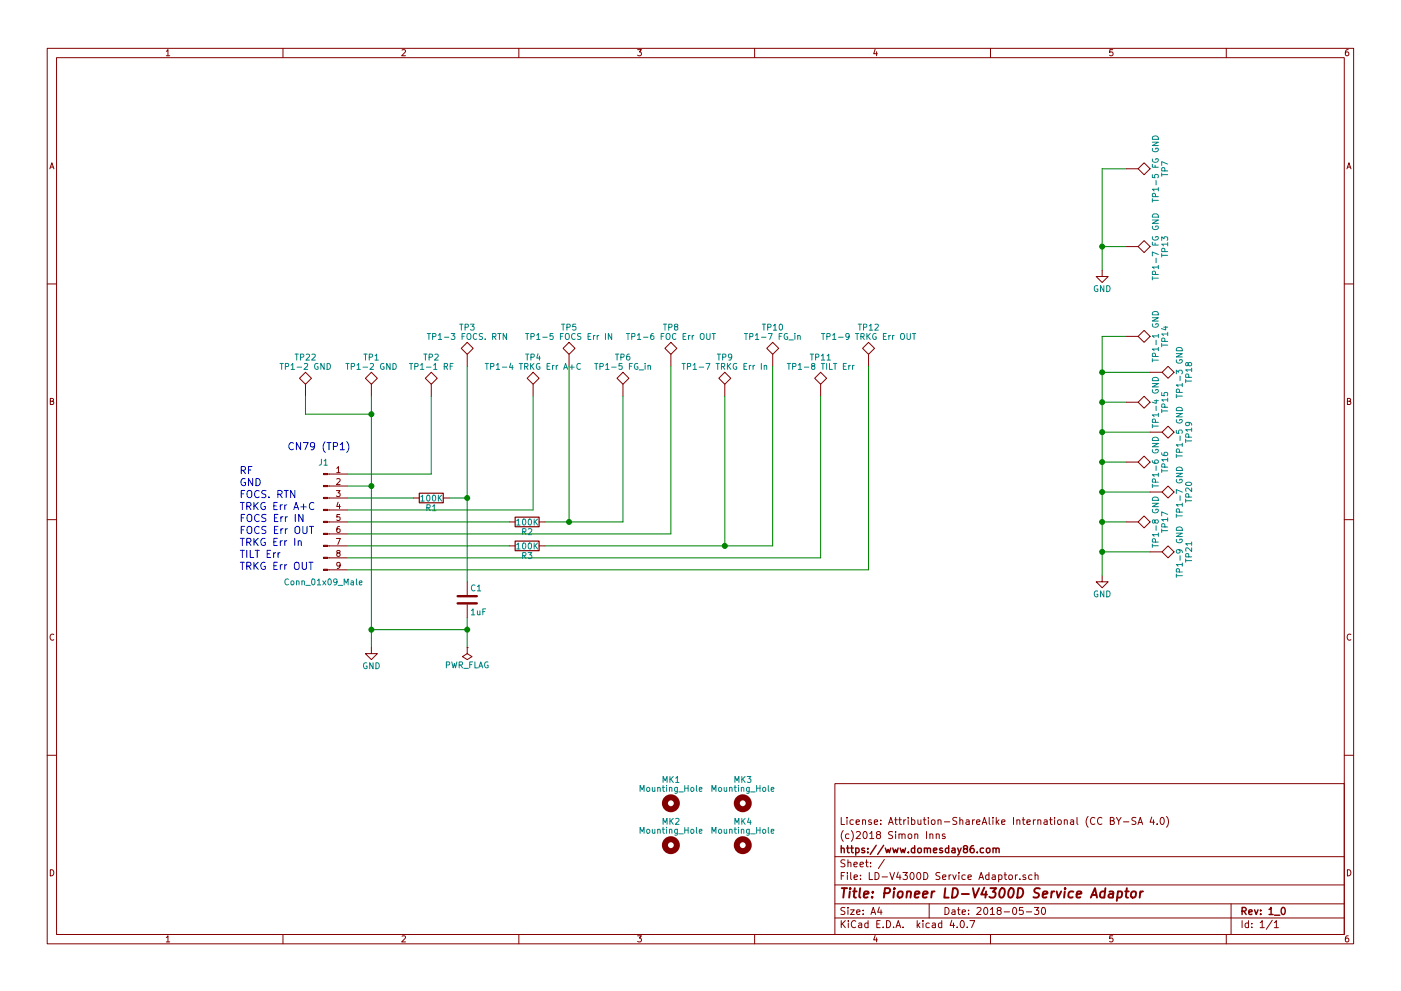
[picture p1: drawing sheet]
EESchema Schematic File Version 2
LIBS:power
LIBS:device
LIBS:switches
LIBS:relays
LIBS:motors
LIBS:transistors
LIBS:conn
LIBS:linear
LIBS:regul
LIBS:74xx
LIBS:cmos4000
LIBS:adc-dac
LIBS:memory
LIBS:xilinx
LIBS:microcontrollers
LIBS:dsp
LIBS:microchip
LIBS:analog_switches
LIBS:motorola
LIBS:texas
LIBS:intel
LIBS:audio
LIBS:interface
LIBS:digital-audio
LIBS:philips
LIBS:display
LIBS:cypress
LIBS:siliconi
LIBS:opto
LIBS:atmel
LIBS:contrib
LIBS:valves
LIBS:74xgxx
LIBS:ac-dc
LIBS:actel
LIBS:allegro
LIBS:Altera
LIBS:analog_devices
LIBS:battery_management
LIBS:bbd
LIBS:bosch
LIBS:brooktre
LIBS:cmos_ieee
LIBS:dc-dc
LIBS:diode
LIBS:elec-unifil
LIBS:ESD_Protection
LIBS:ftdi
LIBS:gennum
LIBS:graphic
LIBS:graphic_symbols
LIBS:hc11
LIBS:infineon
LIBS:intersil
LIBS:ir
LIBS:Lattice
LIBS:leds
LIBS:LEM
LIBS:logic_programmable
LIBS:logo
LIBS:maxim
LIBS:mechanical
LIBS:microchip_dspic33dsc
LIBS:microchip_pic10mcu
LIBS:microchip_pic12mcu
LIBS:microchip_pic16mcu
LIBS:microchip_pic18mcu
LIBS:microchip_pic24mcu
LIBS:microchip_pic32mcu
LIBS:modules
LIBS:motor_drivers
LIBS:msp430
LIBS:nordicsemi
LIBS:nxp
LIBS:nxp_armmcu
LIBS:onsemi
LIBS:Oscillators
LIBS:Power_Management
LIBS:powerint
LIBS:pspice
LIBS:references
LIBS:rfcom
LIBS:RFSolutions
LIBS:sensors
LIBS:silabs
LIBS:stm8
LIBS:stm32
LIBS:supertex
LIBS:transf
LIBS:triac_thyristor
LIBS:ttl_ieee
LIBS:video
LIBS:wiznet
LIBS:Worldsemi
LIBS:Xicor
LIBS:zetex
LIBS:Zilog
LIBS:LD-V4300D Service Adaptor-cache
EELAYER 25 0
EELAYER END
$Descr A4 11693 8268
encoding utf-8
Sheet 1 1
Title "Pioneer LD-V4300D Service Adaptor"
Date "2018-05-30"
Rev "1_0"
Comp "https://www.domesday86.com"
Comment1 "(c)2018 Simon Inns"
Comment2 "License: Attribution-ShareAlike International (CC BY-SA 4.0)"
Comment3 ""
Comment4 ""
$EndDescr
$Comp
L Conn_01x09_Male J1
U 1 1
P 2700 4350
F 0 "J1" H 2700 4850 50  0000 C CNN
F 1 "Conn_01x09_Male" H 2700 3850 50  0000 C CNN
F 2 "Connectors_JST:JST_EH_B09B-EH-A_09x2.50mm_Straight" H 2700 4350 50  0001 C CNN
F 3 "" H 2700 4350 50  0001 C CNN
	1    2700 4350
	1    0    0    -1  
$EndComp
Text Notes 2000 3950 0    60   ~ 0
RF
Text Notes 2000 4050 0    60   ~ 0
GND
Text Notes 2000 4150 0    60   ~ 0
FOCS. RTN
Text Notes 2000 4250 0    60   ~ 0
TRKG Err A+C
Text Notes 2000 4350 0    60   ~ 0
FOCS Err IN
Text Notes 2000 4450 0    60   ~ 0
FOCS Err OUT
Text Notes 2000 4550 0    60   ~ 0
TRKG Err In
Text Notes 2000 4650 0    60   ~ 0
TILT Err
Text Notes 2000 4750 0    60   ~ 0
TRKG Err OUT
Text Notes 2400 3750 0    60   ~ 0
CN79 (TP1)
$Comp
L TEST TP12
U 1 1
P 7250 3050
F 0 "TP12" H 7250 3350 50  0000 C BNN
F 1 "TP1-9 TRKG Err OUT" H 7250 3300 50  0000 C CNN
F 2 "Connectors_TestPoints:Test_Point_Bridge_Pitch2.54mm_Drill1.0mm" H 7250 3050 50  0001 C CNN
F 3 "" H 7250 3050 50  0001 C CNN
	1    7250 3050
	1    0    0    -1  
$EndComp
$Comp
L TEST TP1
U 1 1
P 3100 3300
F 0 "TP1" H 3100 3600 50  0000 C BNN
F 1 "TP1-2 GND" H 3100 3550 50  0000 C CNN
F 2 "Connectors_TestPoints:Test_Point_Bridge_Pitch2.54mm_Drill1.0mm" H 3100 3300 50  0001 C CNN
F 3 "" H 3100 3300 50  0001 C CNN
	1    3100 3300
	1    0    0    -1  
$EndComp
Wire Wire Line
	2900 4050 3100 4050
Wire Wire Line
	3100 3300 3100 5400
Wire Wire Line
	2900 4750 7250 4750
Wire Wire Line
	7250 4750 7250 3050
$Comp
L R R1
U 1 1
P 3600 4150
F 0 "R1" V 3680 4150 50  0000 C CNN
F 1 "100K" V 3600 4150 50  0000 C CNN
F 2 "Resistors_SMD:R_0805_HandSoldering" V 3530 4150 50  0001 C CNN
F 3 "" H 3600 4150 50  0001 C CNN
	1    3600 4150
	0    1    1    0   
$EndComp
$Comp
L C C1
U 1 1
P 3900 5000
F 0 "C1" H 3925 5100 50  0000 L CNN
F 1 "1uF" H 3925 4900 50  0000 L CNN
F 2 "Capacitors_SMD:C_0805_HandSoldering" H 3938 4850 50  0001 C CNN
F 3 "" H 3900 5000 50  0001 C CNN
	1    3900 5000
	1    0    0    -1  
$EndComp
Connection ~ 3100 4050
Wire Wire Line
	2900 4150 3450 4150
Wire Wire Line
	3750 4150 3900 4150
Wire Wire Line
	3900 3050 3900 4850
$Comp
L TEST TP3
U 1 1
P 3900 3050
F 0 "TP3" H 3900 3350 50  0000 C BNN
F 1 "TP1-3 FOCS. RTN" H 3900 3300 50  0000 C CNN
F 2 "Connectors_TestPoints:Test_Point_Bridge_Pitch2.54mm_Drill1.0mm" H 3900 3050 50  0001 C CNN
F 3 "" H 3900 3050 50  0001 C CNN
	1    3900 3050
	1    0    0    -1  
$EndComp
Connection ~ 3900 4150
$Comp
L TEST TP4
U 1 1
P 4450 3300
F 0 "TP4" H 4450 3600 50  0000 C BNN
F 1 "TP1-4 TRKG Err A+C" H 4450 3550 50  0000 C CNN
F 2 "Connectors_TestPoints:Test_Point_Bridge_Pitch2.54mm_Drill1.0mm" H 4450 3300 50  0001 C CNN
F 3 "" H 4450 3300 50  0001 C CNN
	1    4450 3300
	1    0    0    -1  
$EndComp
Wire Wire Line
	2900 4250 4450 4250
Wire Wire Line
	4450 4250 4450 3300
$Comp
L TEST TP11
U 1 1
P 6850 3300
F 0 "TP11" H 6850 3600 50  0000 C BNN
F 1 "TP1-8 TILT Err" H 6850 3550 50  0000 C CNN
F 2 "Connectors_TestPoints:Test_Point_Bridge_Pitch2.54mm_Drill1.0mm" H 6850 3300 50  0001 C CNN
F 3 "" H 6850 3300 50  0001 C CNN
	1    6850 3300
	1    0    0    -1  
$EndComp
Wire Wire Line
	2900 4650 6850 4650
Wire Wire Line
	6850 4650 6850 3300
$Comp
L TEST TP2
U 1 1
P 3600 3300
F 0 "TP2" H 3600 3600 50  0000 C BNN
F 1 "TP1-1 RF" H 3600 3550 50  0000 C CNN
F 2 "Connectors_TestPoints:Test_Point_Bridge_Pitch2.54mm_Drill1.0mm" H 3600 3300 50  0001 C CNN
F 3 "" H 3600 3300 50  0001 C CNN
	1    3600 3300
	1    0    0    -1  
$EndComp
Wire Wire Line
	2900 3950 3600 3950
Wire Wire Line
	3600 3950 3600 3300
$Comp
L R R2
U 1 1
P 4400 4350
F 0 "R2" V 4480 4350 50  0000 C CNN
F 1 "100K" V 4400 4350 50  0000 C CNN
F 2 "Resistors_SMD:R_0805_HandSoldering" V 4330 4350 50  0001 C CNN
F 3 "" H 4400 4350 50  0001 C CNN
	1    4400 4350
	0    1    1    0   
$EndComp
Wire Wire Line
	2900 4350 4250 4350
$Comp
L TEST TP5
U 1 1
P 4750 3050
F 0 "TP5" H 4750 3350 50  0000 C BNN
F 1 "TP1-5 FOCS Err IN" H 4750 3300 50  0000 C CNN
F 2 "Connectors_TestPoints:Test_Point_Bridge_Pitch2.54mm_Drill1.0mm" H 4750 3050 50  0001 C CNN
F 3 "" H 4750 3050 50  0001 C CNN
	1    4750 3050
	1    0    0    -1  
$EndComp
Wire Wire Line
	4750 3050 4750 4350
Wire Wire Line
	4550 4350 5200 4350
$Comp
L TEST TP6
U 1 1
P 5200 3300
F 0 "TP6" H 5200 3600 50  0000 C BNN
F 1 "TP1-5 FG_in" H 5200 3550 50  0000 C CNN
F 2 "Connectors_TestPoints:Test_Point_Bridge_Pitch2.54mm_Drill1.0mm" H 5200 3300 50  0001 C CNN
F 3 "" H 5200 3300 50  0001 C CNN
	1    5200 3300
	1    0    0    -1  
$EndComp
Wire Wire Line
	5200 4350 5200 3300
Connection ~ 4750 4350
Wire Wire Line
	3100 5250 3900 5250
$Comp
L TEST TP8
U 1 1
P 5600 3050
F 0 "TP8" H 5600 3350 50  0000 C BNN
F 1 "TP1-6 FOC Err OUT" H 5600 3300 50  0000 C CNN
F 2 "Connectors_TestPoints:Test_Point_Bridge_Pitch2.54mm_Drill1.0mm" H 5600 3050 50  0001 C CNN
F 3 "" H 5600 3050 50  0001 C CNN
	1    5600 3050
	1    0    0    -1  
$EndComp
Wire Wire Line
	2900 4450 5600 4450
Wire Wire Line
	5600 4450 5600 3050
$Comp
L R R3
U 1 1
P 4400 4550
F 0 "R3" V 4480 4550 50  0000 C CNN
F 1 "100K" V 4400 4550 50  0000 C CNN
F 2 "Resistors_SMD:R_0805_HandSoldering" V 4330 4550 50  0001 C CNN
F 3 "" H 4400 4550 50  0001 C CNN
	1    4400 4550
	0    1    1    0   
$EndComp
$Comp
L TEST TP9
U 1 1
P 6050 3300
F 0 "TP9" H 6050 3600 50  0000 C BNN
F 1 "TP1-7 TRKG Err In" H 6050 3550 50  0000 C CNN
F 2 "Connectors_TestPoints:Test_Point_Bridge_Pitch2.54mm_Drill1.0mm" H 6050 3300 50  0001 C CNN
F 3 "" H 6050 3300 50  0001 C CNN
	1    6050 3300
	1    0    0    -1  
$EndComp
Wire Wire Line
	2900 4550 4250 4550
Wire Wire Line
	4550 4550 6450 4550
Wire Wire Line
	6050 4550 6050 3300
$Comp
L TEST TP10
U 1 1
P 6450 3050
F 0 "TP10" H 6450 3350 50  0000 C BNN
F 1 "TP1-7 FG_in" H 6450 3300 50  0000 C CNN
F 2 "Connectors_TestPoints:Test_Point_Bridge_Pitch2.54mm_Drill1.0mm" H 6450 3050 50  0001 C CNN
F 3 "" H 6450 3050 50  0001 C CNN
	1    6450 3050
	1    0    0    -1  
$EndComp
Wire Wire Line
	6450 4550 6450 3050
Connection ~ 6050 4550
Wire Wire Line
	3900 5150 3900 5400
$Comp
L GND #PWR01
U 1 1
P 3100 5400
F 0 "#PWR01" H 3100 5150 50  0001 C CNN
F 1 "GND" H 3100 5250 50  0000 C CNN
F 2 "" H 3100 5400 50  0001 C CNN
F 3 "" H 3100 5400 50  0001 C CNN
	1    3100 5400
	1    0    0    -1  
$EndComp
Connection ~ 3100 5250
$Comp
L TEST TP14
U 1 1
P 9400 2800
F 0 "TP14" H 9400 3100 50  0000 C BNN
F 1 "TP1-1 GND" H 9400 3050 50  0000 C CNN
F 2 "Connectors_TestPoints:Test_Point_Bridge_Pitch2.54mm_Drill1.0mm" H 9400 2800 50  0001 C CNN
F 3 "" H 9400 2800 50  0001 C CNN
	1    9400 2800
	0    1    1    0   
$EndComp
$Comp
L TEST TP18
U 1 1
P 9600 3100
F 0 "TP18" H 9600 3400 50  0000 C BNN
F 1 "TP1-3 GND" H 9600 3350 50  0000 C CNN
F 2 "Connectors_TestPoints:Test_Point_Bridge_Pitch2.54mm_Drill1.0mm" H 9600 3100 50  0001 C CNN
F 3 "" H 9600 3100 50  0001 C CNN
	1    9600 3100
	0    1    1    0   
$EndComp
$Comp
L TEST TP15
U 1 1
P 9400 3350
F 0 "TP15" H 9400 3650 50  0000 C BNN
F 1 "TP1-4 GND" H 9400 3600 50  0000 C CNN
F 2 "Connectors_TestPoints:Test_Point_Bridge_Pitch2.54mm_Drill1.0mm" H 9400 3350 50  0001 C CNN
F 3 "" H 9400 3350 50  0001 C CNN
	1    9400 3350
	0    1    1    0   
$EndComp
$Comp
L TEST TP19
U 1 1
P 9600 3600
F 0 "TP19" H 9600 3900 50  0000 C BNN
F 1 "TP1-5 GND" H 9600 3850 50  0000 C CNN
F 2 "Connectors_TestPoints:Test_Point_Bridge_Pitch2.54mm_Drill1.0mm" H 9600 3600 50  0001 C CNN
F 3 "" H 9600 3600 50  0001 C CNN
	1    9600 3600
	0    1    1    0   
$EndComp
$Comp
L TEST TP16
U 1 1
P 9400 3850
F 0 "TP16" H 9400 4150 50  0000 C BNN
F 1 "TP1-6 GND" H 9400 4100 50  0000 C CNN
F 2 "Connectors_TestPoints:Test_Point_Bridge_Pitch2.54mm_Drill1.0mm" H 9400 3850 50  0001 C CNN
F 3 "" H 9400 3850 50  0001 C CNN
	1    9400 3850
	0    1    1    0   
$EndComp
$Comp
L TEST TP20
U 1 1
P 9600 4100
F 0 "TP20" H 9600 4400 50  0000 C BNN
F 1 "TP1-7 GND" H 9600 4350 50  0000 C CNN
F 2 "Connectors_TestPoints:Test_Point_Bridge_Pitch2.54mm_Drill1.0mm" H 9600 4100 50  0001 C CNN
F 3 "" H 9600 4100 50  0001 C CNN
	1    9600 4100
	0    1    1    0   
$EndComp
$Comp
L TEST TP17
U 1 1
P 9400 4350
F 0 "TP17" H 9400 4650 50  0000 C BNN
F 1 "TP1-8 GND" H 9400 4600 50  0000 C CNN
F 2 "Connectors_TestPoints:Test_Point_Bridge_Pitch2.54mm_Drill1.0mm" H 9400 4350 50  0001 C CNN
F 3 "" H 9400 4350 50  0001 C CNN
	1    9400 4350
	0    1    1    0   
$EndComp
$Comp
L TEST TP21
U 1 1
P 9600 4600
F 0 "TP21" H 9600 4900 50  0000 C BNN
F 1 "TP1-9 GND" H 9600 4850 50  0000 C CNN
F 2 "Connectors_TestPoints:Test_Point_Bridge_Pitch2.54mm_Drill1.0mm" H 9600 4600 50  0001 C CNN
F 3 "" H 9600 4600 50  0001 C CNN
	1    9600 4600
	0    1    1    0   
$EndComp
Wire Wire Line
	9400 2800 9200 2800
Wire Wire Line
	9200 2800 9200 4800
$Comp
L GND #PWR02
U 1 1
P 9200 4800
F 0 "#PWR02" H 9200 4550 50  0001 C CNN
F 1 "GND" H 9200 4650 50  0000 C CNN
F 2 "" H 9200 4800 50  0001 C CNN
F 3 "" H 9200 4800 50  0001 C CNN
	1    9200 4800
	1    0    0    -1  
$EndComp
Wire Wire Line
	9600 3100 9200 3100
Connection ~ 9200 3100
Wire Wire Line
	9400 3350 9200 3350
Connection ~ 9200 3350
Wire Wire Line
	9600 3600 9200 3600
Connection ~ 9200 3600
Wire Wire Line
	9400 3850 9200 3850
Connection ~ 9200 3850
Wire Wire Line
	9600 4100 9200 4100
Connection ~ 9200 4100
Wire Wire Line
	9400 4350 9200 4350
Connection ~ 9200 4350
Wire Wire Line
	9600 4600 9200 4600
Connection ~ 9200 4600
$Comp
L TEST TP7
U 1 1
P 9400 1400
F 0 "TP7" H 9400 1700 50  0000 C BNN
F 1 "TP1-5 FG GND" H 9400 1650 50  0000 C CNN
F 2 "Connectors_TestPoints:Test_Point_Bridge_Pitch2.54mm_Drill1.0mm" H 9400 1400 50  0001 C CNN
F 3 "" H 9400 1400 50  0001 C CNN
	1    9400 1400
	0    1    1    0   
$EndComp
$Comp
L TEST TP13
U 1 1
P 9400 2050
F 0 "TP13" H 9400 2350 50  0000 C BNN
F 1 "TP1-7 FG GND" H 9400 2300 50  0000 C CNN
F 2 "Connectors_TestPoints:Test_Point_Bridge_Pitch2.54mm_Drill1.0mm" H 9400 2050 50  0001 C CNN
F 3 "" H 9400 2050 50  0001 C CNN
	1    9400 2050
	0    1    1    0   
$EndComp
Wire Wire Line
	9400 1400 9200 1400
Wire Wire Line
	9200 1400 9200 2250
Wire Wire Line
	9400 2050 9200 2050
Connection ~ 9200 2050
$Comp
L GND #PWR03
U 1 1
P 9200 2250
F 0 "#PWR03" H 9200 2000 50  0001 C CNN
F 1 "GND" H 9200 2100 50  0000 C CNN
F 2 "" H 9200 2250 50  0001 C CNN
F 3 "" H 9200 2250 50  0001 C CNN
	1    9200 2250
	1    0    0    -1  
$EndComp
$Comp
L PWR_FLAG #FLG04
U 1 1
P 3900 5400
F 0 "#FLG04" H 3900 5475 50  0001 C CNN
F 1 "PWR_FLAG" H 3900 5550 50  0000 C CNN
F 2 "" H 3900 5400 50  0001 C CNN
F 3 "" H 3900 5400 50  0001 C CNN
	1    3900 5400
	-1   0    0    1   
$EndComp
Connection ~ 3900 5250
$Comp
L Mounting_Hole MK1
U 1 1
P 5600 6700
F 0 "MK1" H 5600 6900 50  0000 C CNN
F 1 "Mounting_Hole" H 5600 6825 50  0000 C CNN
F 2 "Mounting_Holes:MountingHole_3.2mm_M3" H 5600 6700 50  0001 C CNN
F 3 "" H 5600 6700 50  0001 C CNN
	1    5600 6700
	1    0    0    -1  
$EndComp
$Comp
L Mounting_Hole MK3
U 1 1
P 6200 6700
F 0 "MK3" H 6200 6900 50  0000 C CNN
F 1 "Mounting_Hole" H 6200 6825 50  0000 C CNN
F 2 "Mounting_Holes:MountingHole_3.2mm_M3" H 6200 6700 50  0001 C CNN
F 3 "" H 6200 6700 50  0001 C CNN
	1    6200 6700
	1    0    0    -1  
$EndComp
$Comp
L Mounting_Hole MK2
U 1 1
P 5600 7050
F 0 "MK2" H 5600 7250 50  0000 C CNN
F 1 "Mounting_Hole" H 5600 7175 50  0000 C CNN
F 2 "Mounting_Holes:MountingHole_3.2mm_M3" H 5600 7050 50  0001 C CNN
F 3 "" H 5600 7050 50  0001 C CNN
	1    5600 7050
	1    0    0    -1  
$EndComp
$Comp
L Mounting_Hole MK4
U 1 1
P 6200 7050
F 0 "MK4" H 6200 7250 50  0000 C CNN
F 1 "Mounting_Hole" H 6200 7175 50  0000 C CNN
F 2 "Mounting_Holes:MountingHole_3.2mm_M3" H 6200 7050 50  0001 C CNN
F 3 "" H 6200 7050 50  0001 C CNN
	1    6200 7050
	1    0    0    -1  
$EndComp
$Comp
L TEST TP22
U 1 1
P 2550 3300
F 0 "TP22" H 2550 3600 50  0000 C BNN
F 1 "TP1-2 GND" H 2550 3550 50  0000 C CNN
F 2 "Connectors_TestPoints:Test_Point_Bridge_Pitch2.54mm_Drill1.0mm" H 2550 3300 50  0001 C CNN
F 3 "" H 2550 3300 50  0001 C CNN
	1    2550 3300
	1    0    0    -1  
$EndComp
Wire Wire Line
	2550 3300 2550 3450
Wire Wire Line
	2550 3450 3100 3450
Connection ~ 3100 3450
$EndSCHEMATC
